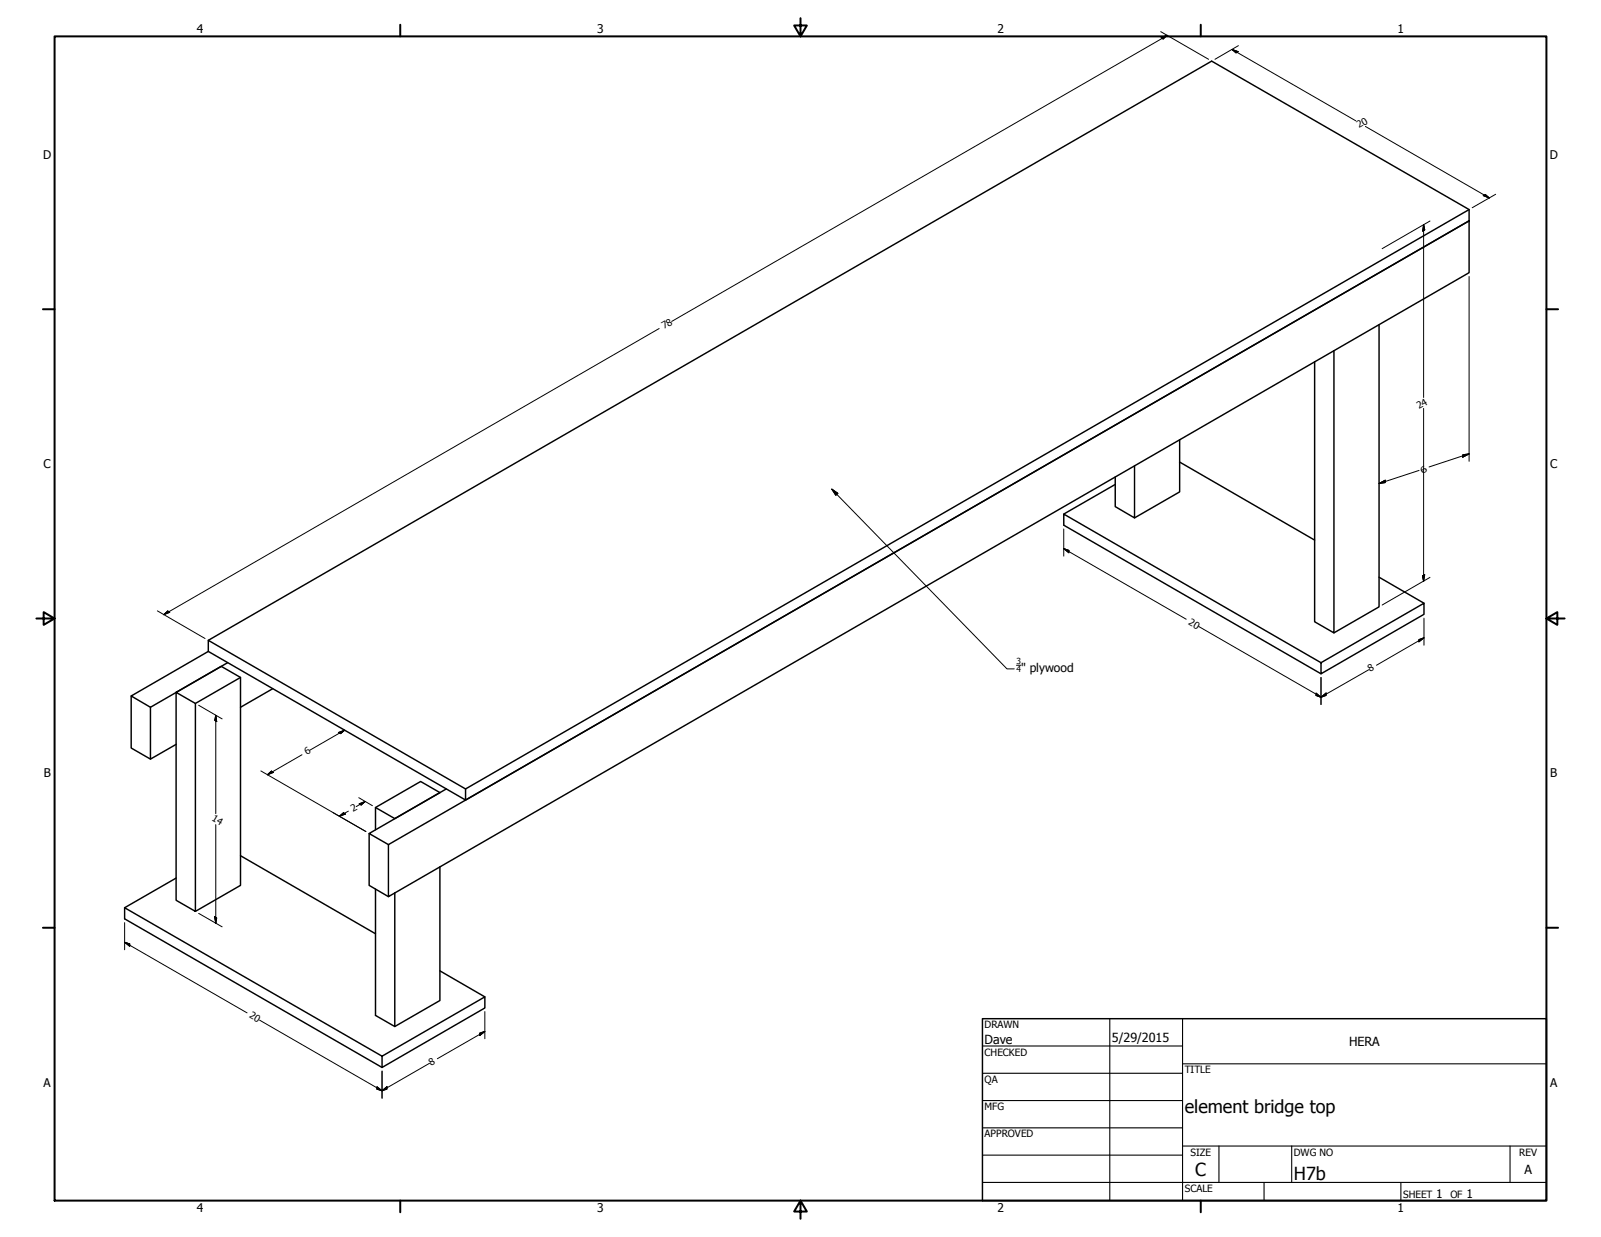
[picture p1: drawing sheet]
<svg xmlns="http://www.w3.org/2000/svg" width="559mm" height="432mm" viewBox="0 0 559 432" stroke-linecap="round" stroke-linejoin="round" font-family="sans-serif">
<!-- layer: Visible (ANSI) -->
<g fill="none" stroke="#000" stroke-width=".51">
<path d="M512.8 73.2l-350.3 202.2v3.9l-89.8-51.9M481.3 113.3v98.5l-15.7 9.1M465.6 122.4v98.5l-6.7-3.9v-90.7M411.7 153.5v18.2l-15.7 9.1M389.3 169.1l-18 10.4M396 162.6v18.2l-6.7-4v-10.3M411.7 161.3l47.2 27.2M481.3 201.5l15.7 9.1M72.7 223.5l350.2-202.2 89.9 51.9v3.9l-350.3 202.2M72.7 227.4v-3.9l89.8 51.9M72.7 227.4l-26.9 15.6 6.7 3.9 26.9-15.6M83.9 236.5l-15.7 9.1"/>
<path d="M461.1 231.3l35.9-20.7v3.8l-35.9 20.8zM461.1 231.3l-89.8-51.8v3.8l89.8 51.9M45.8 243v18.1l6.7 3.9M52.5 246.9v18.1l9-5.2M61.5 241.7l6.7 3.9v72.5l-6.7-3.8v-72.6l15.7-9.1 6.7 3.9v72.6l-15.7 9M95.2 240.4l-11.3 6.5M155.8 275.4l-27 15.6 6.8 3.8M83.9 298.7l47.2 27.2M128.8 291v18.1l6.8 3.9M131.1 281.9l6.7 3.9 15.7-9.1-6.7-3.9-15.7 9.1v7.7M135.6 294.8l377.2-217.7v18.1l-377.2 217.8zM61.5 306.5l-18 10.4"/>
<path d="M131.1 310.4v44.1l6.7 3.8v-46.6M153.5 302.6v46.6l-15.7 9.1M153.5 338.9l15.7 9.1M133.3 368.7l35.9-20.7v3.9l-35.9 20.7zM133.3 368.7l-89.8-51.8v3.8l89.8 51.9"/>
</g>
<!-- layer: Border (ANSI) -->
<g fill="none" stroke="#000" stroke-width=".7">
<path d="M19 12.7h520.8v406.4h-520.8zM139.7 8.6v4.1M279.4 6.3v6.4l-2.2-3.8h4.4l-2.2 3.8M419.1 8.6v4.1M15 107.9h4M539.8 107.9h4M12.7 215.9h6.3l-3.8-2.2v4.4l3.8-2.2M539.8 215.9l3.8 2.2v-4.4l-3.8 2.2h6.3M15 323.8h4M539.8 323.8h4M139.7 419.1v4.1M279.4 419.1l2.2 3.8h-4.4l2.2-3.8v6.3"/>
<path d="M419.1 419.1v4.1"/>
</g>
<!-- layer: Title (ANSI) -->
<g fill="none" stroke="#000" stroke-width=".38">
<path d="M387.3 355.6v63.5M412.7 355.6v63.5M342.9 365.1h69.8M342.9 374.6h69.8M412.7 371.3h127.1M342.9 384.2h69.8M342.9 393.7h69.8M342.9 412.7h196.9M342.9 403.2h69.8M412.7 400h127.1M425.4 400v12.7M441.2 412.7v6.4"/>
<path d="M450.8 400v12.7M488.9 412.7v6.4M527 400v12.7"/>
</g>
<path d="M342.9 355.6h196.9v63.5h-196.9z" fill="none" stroke="#000" stroke-width=".51"/>
<!-- layer: Dimension (ANSI) -->
<g fill="none" stroke="#000" stroke-width=".35">
<path d="M405.1 11l16.7 9.7M405.3 13.1l2.1-.8-1.4 1.3zM407.4 12.3l-173 99.9M430 17.3l2.1 .7-.7 .5zM430 17.3l43.2 24.9M432.2 15.9l-8.1 4.8M476.6 44.1l43.2 25M496.9 78.4l.4 1.9-.8 .4zM496.9 78.4v60.3M499.1 77.2l-16.7 9.6M517.7 68.3l.7-.4 1.4 1.2zM522 67.8l-8.2 4.7"/>
<path d="M512.8 96.5v64.5M230.1 114.7l-173 99.9M496.9 142.6v60.3M510.5 158.8l2.3-.4-2.3 1.2zM512.8 158.4l-14 4.6M481.3 168.8l2.2-1.2v.9zM495.3 164.2l-14 4.6M371.3 191.5l1.8 .7v.8zM371.3 191.5l42.7 24.7M371.3 184.7v9.4M54.9 213.2l16.7 9.7M57.1 214.6l1.4-1.3 .7 .4z"/>
<path d="M418.4 218.7l42.7 24.7 16.6-9.6M496.5 201l.8-.4-.4 2.3zM497 215.8v9.4M499.1 201.5l-16.7 9.7M461.1 236.5v9.4M495.2 223.3l1.8-.7-1.8 1.4zM497 222.6l-16.6 9.6M69.3 246.2l8.2 4.8M75.3 249.7l.3 2.2-.7-.4zM75.3 249.7v34.3M118.1 255.7l2.2-.8-1.4 1.2zM120.3 254.9l-12.2 7"/>
<path d="M459.4 241.9l1.7 1.5-1.7-.6zM461.1 243.4l1.8-1.5v.9zM91.1 269.1l36.6 21.2-11.5-6.6M93.3 270.4l1.4-1.2 .7 .4zM105.4 263.5l-12.1 6.9M125.2 278.4l4.8 2.8M127.4 279.8l-3.1 1.8M75.3 287.8v34.5M118.5 284.9l1.4-1.2 .7 .5zM121.6 283.1l-3.1 1.8M125.3 280.6l2.1-.8-1.4 1.2zM69.3 318.8l8.2 4.7"/>
<path d="M74.9 320l.7 .4-.3 1.9zM43.5 328.9l1.8 .6v.8zM43.5 328.9l42.7 24.7M43.5 322.1v9.4M90.6 356.1l42.7 24.6 16.6-9.5M169.2 353.1v9.5M131.6 379.3l1.7 1.4-1.7-.5zM133.3 373.9v9.4M167.4 360.6l1.8-.6-1.8 1.4zM169.2 360l-16.5 9.6M133.3 380.7l1.8-1.4v.9z"/>
</g>
<g fill="#000" stroke="#000" stroke-width=".35">
<path d="M406 13.6l1.4-1.3zM405.3 13.1l2.1-.8-1.4 1.3zM430 17.3l2.1 .7zM430 17.3l2.1 .7-.7 .5zM517.7 68.3l2.1 .8zM517.7 68.3l.7-.4 1.4 1.2zM496.9 78.4l.4 1.9zM496.9 78.4l.4 1.9-.8 .4zM510.5 159.6l2.3-1.2zM510.5 158.8l2.3-.4-2.3 1.2zM481.3 168.8l2.2-1.2zM481.3 168.8l2.2-1.2v.9z"/>
<path d="M371.3 191.5l1.8 .7zM371.3 191.5l1.8 .7v.8zM57.1 214.6l1.4-1.3zM57.1 214.6l1.4-1.3 .7 .4zM496.5 201l.4 1.9zM496.5 201l.8-.4-.4 2.3zM495.2 224l1.8-1.4zM495.2 223.3l1.8-.7-1.8 1.4zM75.3 249.7l.3 2.2zM75.3 249.7l.3 2.2-.7-.4zM118.9 256.1l1.4-1.2zM118.1 255.7l2.2-.8-1.4 1.2z"/>
<path d="M459.4 242.8l1.7 .6zM459.4 241.9l1.7 1.5-1.7-.6zM461.1 243.4l1.8-1.5zM461.1 243.4l1.8-1.5v.9zM93.3 270.4l1.4-1.2zM93.3 270.4l1.4-1.2 .7 .4zM118.5 284.9l1.4-1.2zM118.5 284.9l1.4-1.2 .7 .5zM126 281l1.4-1.2zM125.3 280.6l2.1-.8-1.4 1.2zM74.9 320l.4 2.3zM74.9 320l.7 .4-.3 1.9z"/>
<path d="M43.5 328.9l1.8 .6zM43.5 328.9l1.8 .6v.8zM133.3 380.7l1.8-1.4zM133.3 380.7l1.8-1.4v.9zM167.4 361.4l1.8-1.4zM167.4 360.6l1.8-.6-1.8 1.4zM131.6 380.2l1.7 .5zM131.6 379.3l1.7 1.4-1.7-.5z"/>
</g>
<!-- layer: Symbol (ANSI) -->
<path d="M290.3 170.8l2.1 1.4-.7 .7zM290.3 170.8l61.2 62.7h2.5M354.8 232.2h1.6" fill="none" stroke="#000" stroke-width=".35"/>
<path d="M290.3 170.8l2.1 1.4zM290.3 170.8l2.1 1.4-.7 .7z" fill="#000" stroke="#000" stroke-width=".35"/>
<g font-size="6.3">
<text x="413.5" y="388.5">element bridge top</text>
<text x="417.2" y="410.6">C</text>
<text x="451.6" y="411.9">H7b</text>
</g>
<g font-size="4.4">
<text x="343.7" y="364.3">Dave</text>
<text x="388.1" y="363.7">5/29/2015</text>
<text x="470.9" y="365.1">HERA</text>
<text x="532.1" y="409.9">A</text>
</g>
<g font-size="4.2">
<text x="68.7" y="11.7">4</text>
<text x="208.4" y="11.7">3</text>
<text x="348.1" y="11.7">2</text>
<text x="487.8" y="11.7">1</text>
<text x="15.1" y="55.5">D</text>
<text x="540.9" y="55.5">D</text>
<text x="15.2" y="163.4">C</text>
<text x="541" y="163.4">C</text>
<text x="356.4" y="234.7">&quot; plywood</text>
<text x="15.3" y="271.4">B</text>
<text x="541.1" y="271.4">B</text>
<text x="15.2" y="379.3">A</text>
<text x="541" y="379.3">A</text>
<text x="501.3" y="418.3">1</text>
<text x="511.8" y="418.3">1</text>
<text x="68.7" y="423.2">4</text>
<text x="208.4" y="423.2">3</text>
<text x="348.1" y="423.2">2</text>
<text x="487.8" y="423.2">1</text>
</g>
<g font-size="3.5">
<text x="343.7" y="358.9">DRAWN</text>
<text x="343.7" y="368.5">CHECKED</text>
<text x="413.5" y="374.6">TITLE</text>
<text x="343.7" y="378">QA</text>
<text x="343.7" y="387.5">MFG</text>
<text x="343.7" y="397.1">APPROVED</text>
<text x="415.5" y="403.4">SIZE</text>
<text x="451.6" y="403.4">DWG NO</text>
<text x="530.3" y="403.4">REV</text>
<text x="413.5" y="416.1">SCALE</text>
<text x="489.7" y="418.3">SHEET</text>
<text x="506.2" y="418.3">OF</text>
</g>
<g font-size="3.4">
<text x="474.4" y="44.7" transform="rotate(-30 474.4 44.7)">20</text>
<text x="231.8" y="115" transform="rotate(-30 231.8 115)">78</text>
<text x="495.3" y="142.9" transform="rotate(-30 495.3 142.9)">24</text>
<text x="414.6" y="217.7" transform="rotate(30 414.6 217.7)">20</text>
<text x="478.3" y="234.7" transform="rotate(-30 478.3 234.7)">8</text>
<text x="107.1" y="263.7" transform="rotate(-30 107.1 263.7)">6</text>
<text x="73.7" y="286.3" transform="rotate(30 73.7 286.3)">14</text>
<text x="123.3" y="283.5" transform="rotate(-30 123.3 283.5)">2</text>
<text x="86.8" y="355.2" transform="rotate(30 86.8 355.2)">20</text>
<text x="150.5" y="372.1" transform="rotate(-30 150.5 372.1)">8</text>
</g>
<text font-size="3" x="496.4" y="165.3" transform="rotate(-30 496.4 165.3)">6</text>
<g font-size="2.9">
<text x="354.8" y="231.8">3</text>
<text x="354.8" y="234.7">4</text>
</g>
</svg>
